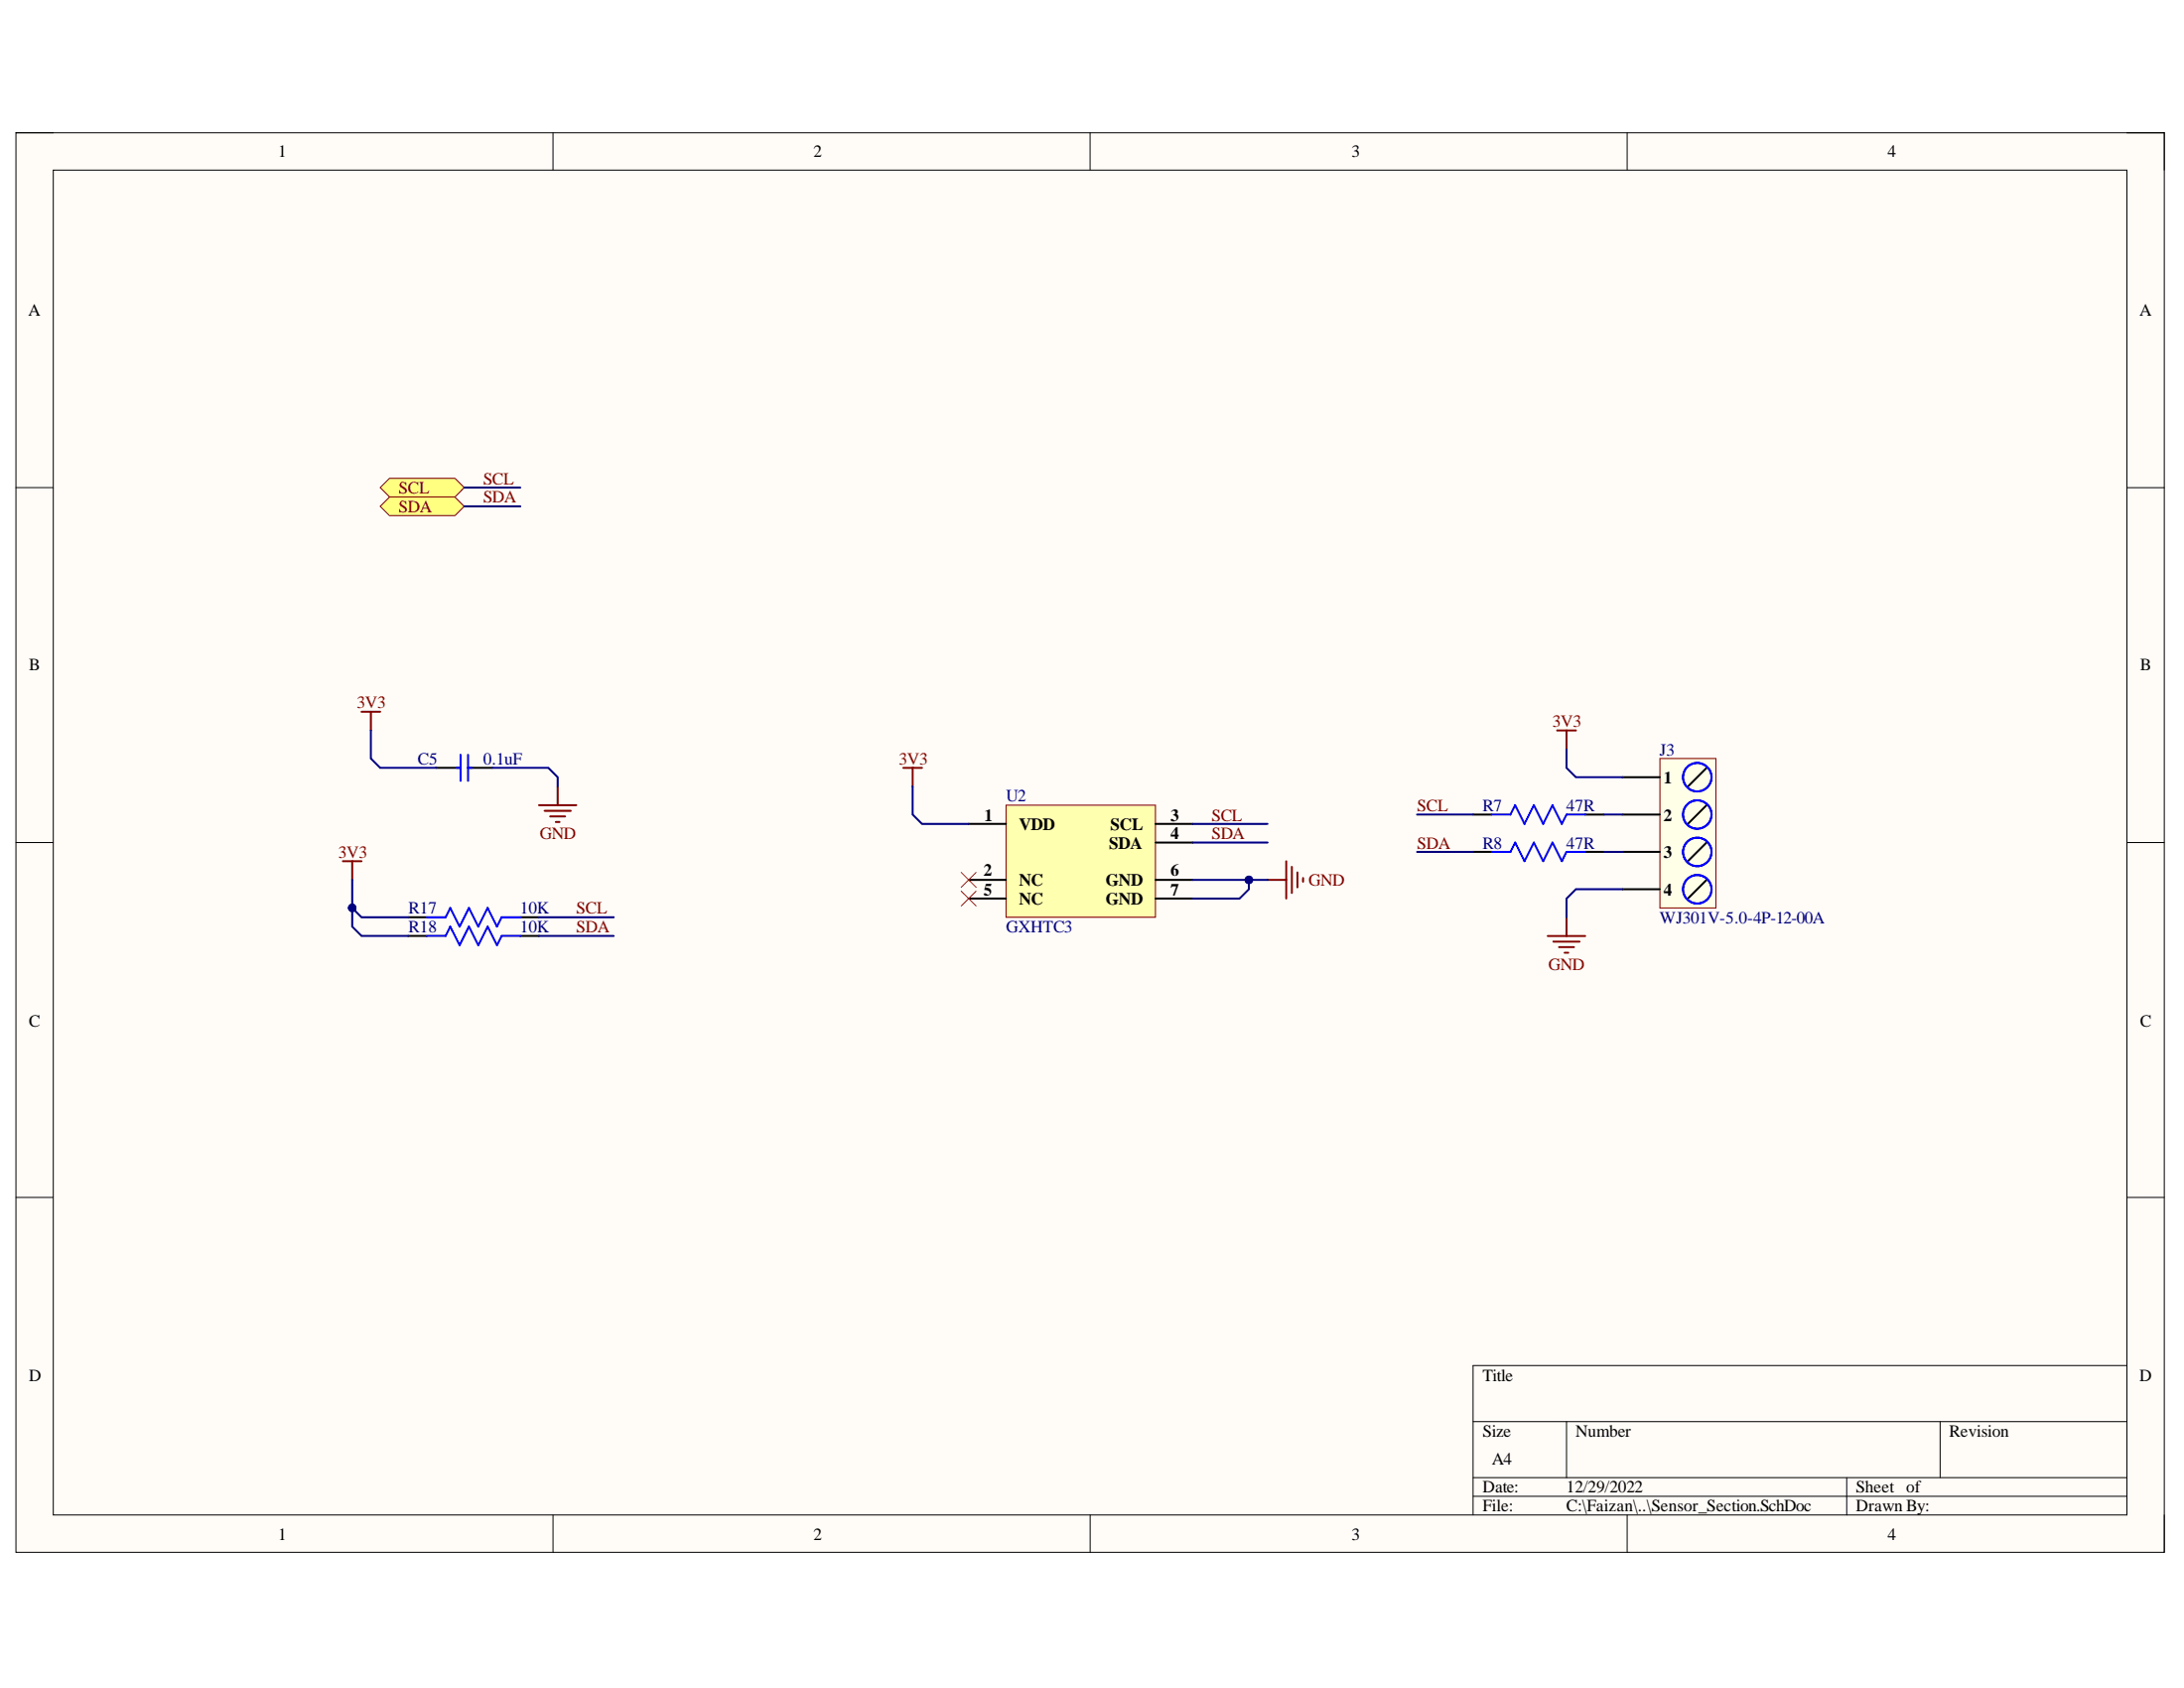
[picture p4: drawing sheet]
<svg xmlns="http://www.w3.org/2000/svg" width="279mm" height="216mm" viewBox="0 0 279 216" stroke-linecap="round" stroke-linejoin="round" font-family="sans-serif">
<path d="M2 17h274.9v181.5h-274.9z" fill-rule="evenodd" fill="#fffcf8"/>
<path d="M2 17h274.9v181.5h-274.9z" fill="none" stroke="#000" stroke-width=".13"/>
<path d="M6.8 21.8h265.3v172h-265.3z" fill-rule="evenodd" fill="#fffcf8"/>
<g fill="none" stroke="#000" stroke-width=".13">
<path d="M2 17h4.8M70.7 17v4.8M139.5 17v4.8M208.2 17v4.8M272.1 17h4.8v4.8M6.8 21.8h265.3v172h-265.3zM2 62.4h4.8M272.1 62.4h4.8M2 107.8h4.8M272.1 107.8h4.8M2 153.2h4.8M272.1 153.2h4.8"/>
<path d="M272.1 174.7h-83.6v19.1M70.8 193.8v4.7M139.5 193.8v4.7M188.5 181.8h83.6M188.5 189h83.6M188.5 191.4h83.6M200.4 181.8v7.2M208.2 193.8v4.7M236.2 189v4.8M248.2 181.8v7.2M276.9 193.8v4.7"/>
</g>
<path d="M115.6 98.2h2.3M116.8 98.2v2.4M162.2 112.5h2.4M164.6 110.2v4.7M165.3 110.9v3.3M166 111.6v1.9M166.7 112.3v.5" fill="none" stroke="#800000" stroke-width=".25"/>
<path d="M128.7 103h19.1v14.3h-19.1z" fill-rule="evenodd" fill="#ffffb0"/>
<path d="M128.7 103h19.1v14.3h-19.1z" fill="none" stroke="#800000" stroke-width=".13"/>
<g fill="none" stroke="#000" stroke-width=".25">
<path d="M55.8 98.2h3.1M59.9 98.2h3.1M52.2 117.3h2.4M52.2 119.7h2.4M66.6 117.3h2.4M66.6 119.7h2.4M123.9 105.4h4.8M123.9 112.5h4.8M123.9 114.9h4.8M147.8 105.4h4.8M147.8 112.5h4.8M147.8 107.8h4.8"/>
<path d="M147.8 114.9h4.8"/>
</g>
<path d="M123 111.6l1.9 1.9M123 114l1.9 1.9M124.9 111.6l-1.9 1.9M124.9 114l-1.9 1.9" fill="none" stroke="#f00" stroke-width=".13"/>
<path d="M58.4 98.2h.5M58.9 96.5v3.4M59.9 96.5v3.4M59.9 98.2h.5M54.6 117.3h2.4l.6-1.2 1.2 2.4 1.2-2.4 1.2 2.4 1.2-2.4 1.2 2.4 .6-1.2h2.4M54.6 119.7h2.4l.6-1.2 1.2 2.4 1.2-2.4 1.2 2.4 1.2-2.4 1.2 2.4 .6-1.2h2.4" fill="none" stroke="#00f" stroke-width=".25"/>
<g fill="none" stroke="#800000" stroke-width=".25">
<path d="M46.3 91h2.3M47.4 91v2.4M199.2 93.4h2.4M200.4 93.4v2.4M43.9 110.2h2.4M45.1 110.2v2.3M69 103h4.7M69.7 103.7h3.3M70.4 104.4h1.9M71.1 105.1h.5M71.3 100.6v2.4M198 119.7h4.8"/>
<path d="M200.4 117.3v2.4M198.7 120.4h3.4M199.4 121.1h2M200.2 121.9h.4"/>
</g>
<path d="M48.6 62.4l1.2-1.2h8.4l1.2 1.2-1.2 1.2h-8.4z" fill-rule="evenodd" fill="#ffff80"/>
<path d="M48.6 62.4l1.2-1.2h8.4l1.2 1.2-1.2 1.2h-8.4z" fill="none" stroke="#800000" stroke-width=".13"/>
<path d="M48.6 64.8l1.2-1.2h8.4l1.2 1.2-1.2 1.2h-8.4z" fill-rule="evenodd" fill="#ffff80"/>
<path d="M48.6 64.8l1.2-1.2h8.4l1.2 1.2-1.2 1.2h-8.4z" fill="none" stroke="#800000" stroke-width=".13"/>
<path d="M188.5 104.2h2.3M188.5 109h2.3M202.8 104.2h2.4M202.8 109h2.4" fill="none" stroke="#000" stroke-width=".25"/>
<path d="M190.8 104.2h2.4l.6-1.2 1.2 2.4 1.2-2.4 1.2 2.4 1.2-2.4 1.2 2.4 .6-1.2h2.4M190.8 109h2.4l.6-1.2 1.2 2.4 1.2-2.4 1.2 2.4 1.2-2.4 1.2 2.4 .6-1.2h2.4" fill="none" stroke="#00f" stroke-width=".25"/>
<path d="M212.4 97h7.1v19.1h-7.1z" fill-rule="evenodd" fill="#ffffe8"/>
<path d="M212.4 97h7.1v19.1h-7.1z" fill="none" stroke="#800000" stroke-width=".13"/>
<path d="M207.6 99.4h4.8M218.3 98.2l-2.4 2.4M207.6 104.2h4.8M207.6 109h4.8M207.6 113.7h4.8M218.3 103l-2.4 2.4M218.3 107.8l-2.4 2.4M218.3 112.5l-2.4 2.4" fill="none" stroke="#000" stroke-width=".25"/>
<g fill="none" stroke="#00f" stroke-width=".25">
<circle cx="217.1" cy="99.4" r="1.82"/>
<circle cx="217.1" cy="104.2" r="1.82"/>
<circle cx="217.1" cy="113.7" r="1.82"/>
<circle cx="217.1" cy="109" r="1.82"/>
</g>
<path d="M162.2 112.5h-2.4v1.2l-1.2 1.2h-6" fill="none" stroke="#000080" stroke-width=".25"/>
<circle cx="159.8" cy="112.5" r=".48" fill="#000080"/>
<circle cx="159.8" cy="112.5" r=".48" fill="none" stroke="#000080" stroke-width=".13"/>
<path d="M152.6 112.5h7.2" fill="none" stroke="#000080" stroke-width=".25"/>
<circle cx="159.8" cy="112.5" r=".48" fill="#000080"/>
<circle cx="159.8" cy="112.5" r=".48" fill="none" stroke="#000080" stroke-width=".13"/>
<path d="M45.1 112.5v3.6l1.2 1.2h5.9M116.8 100.6v3.6l1.1 1.2h6M152.6 105.4h9.6M152.6 107.8h9.6" fill="none" stroke="#000080" stroke-width=".25"/>
<circle cx="45.1" cy="116.1" r=".48" fill="#000080"/>
<circle cx="45.1" cy="116.1" r=".48" fill="none" stroke="#000080" stroke-width=".13"/>
<path d="M45.1 116.1v2.4l1.2 1.2h5.9" fill="none" stroke="#000080" stroke-width=".25"/>
<circle cx="45.1" cy="116.1" r=".48" fill="#000080"/>
<circle cx="45.1" cy="116.1" r=".48" fill="none" stroke="#000080" stroke-width=".13"/>
<path d="M59.4 62.4h7.2M59.4 64.8h7.2M47.4 93.4v3.6l1.2 1.2h7.2M63 98.2h7.1l1.2 1.2v1.2M200.4 95.8v2.4l1.2 1.2h6M69 117.3h9.5M69 119.7h9.5M181.3 104.2h7.2M181.3 109h7.2M205.2 104.2h2.4M205.2 109h2.4M207.6 113.7h-6l-1.2 1.2v2.4" fill="none" stroke="#000080" stroke-width=".25"/>
<g font-size="2.2">
<text x="35.6" y="20.1">1</text>
<text x="104.1" y="20.1">2</text>
<text x="172.9" y="20.1">3</text>
<text x="241.5" y="20.1">4</text>
<text x="3.6" y="40.4">A</text>
<text x="273.7" y="40.4">A</text>
<text x="3.7" y="85.8">B</text>
<text x="273.8" y="85.8">B</text>
<text x="212.8" y="100.2">1</text>
<text x="125.9" y="105">1</text>
<text x="130.4" y="106.2">VDD</text>
<text x="142.1" y="106.2">SCL</text>
<text x="149.7" y="105">3</text>
<text x="149.7" y="107.3">4</text>
<text x="212.8" y="105">2</text>
<text x="125.8" y="112.1">2</text>
<text x="130.4" y="113.3">NC</text>
<text x="141.5" y="113.3">GND</text>
<text x="141.9" y="108.5">SDA</text>
<text x="149.7" y="112.1">6</text>
<text x="212.8" y="109.7">3</text>
<text x="125.8" y="114.5">5</text>
<text x="130.4" y="115.7">NC</text>
<text x="141.5" y="115.7">GND</text>
<text x="149.7" y="114.5">7</text>
<text x="212.8" y="114.5">4</text>
<text x="3.7" y="131.3">C</text>
<text x="273.8" y="131.3">C</text>
<text x="3.7" y="176.7">D</text>
<text x="189.7" y="176.7">Title</text>
<text x="273.7" y="176.7">D</text>
<text x="189.7" y="183.8">Size</text>
<text x="201.6" y="183.8">Number</text>
<text x="249.4" y="183.8">Revision</text>
<text x="189.7" y="190.9">Date:</text>
<text x="190.8" y="187.4">A4</text>
<text x="200.4" y="190.9">12/29/2022</text>
<text x="237.4" y="190.9">Sheet of</text>
<text x="35.6" y="196.9">1</text>
<text x="104.1" y="196.9">2</text>
<text x="172.9" y="196.9">3</text>
<text x="189.7" y="193.3">File:</text>
<text x="200.4" y="193.3">C:\Faizan\..\Sensor_Section.SchDoc</text>
<text x="237.4" y="193.3">Drawn By:</text>
<text x="241.5" y="196.9">4</text>
</g>
<g font-size="2.2" fill="#800000">
<text x="51" y="63.1">SCL</text>
<text x="51" y="65.5">SDA</text>
<text x="61.8" y="62">SCL</text>
<text x="61.8" y="64.3">SDA</text>
<text x="45.7" y="90.6">3V3</text>
<text x="198.6" y="93">3V3</text>
<text x="115" y="97.8">3V3</text>
<text x="69.1" y="107.3">GND</text>
<text x="155" y="105">SCL</text>
<text x="155" y="107.3">SDA</text>
<text x="181.3" y="103.7">SCL</text>
<text x="43.3" y="109.7">3V3</text>
<text x="167.4" y="113.3">GND</text>
<text x="181.3" y="108.5">SDA</text>
<text x="73.7" y="116.9">SCL</text>
<text x="73.7" y="119.3">SDA</text>
<text x="198.1" y="124.1">GND</text>
</g>
<g font-size="2.2" fill="#000080">
<text x="53.4" y="97.8">C5</text>
<text x="61.8" y="97.8">0.1uF</text>
<text x="212.3" y="96.6">J3</text>
<text x="128.7" y="102.5">U2</text>
<text x="189.7" y="103.7">R7</text>
<text x="200.4" y="103.7">47R</text>
<text x="189.7" y="108.5">R8</text>
<text x="200.4" y="108.5">47R</text>
<text x="52.3" y="116.9">R17</text>
<text x="52.3" y="119.3">R18</text>
<text x="66.5" y="116.9">10K</text>
<text x="66.5" y="119.3">10K</text>
<text x="128.7" y="119.3">GXHTC3</text>
<text x="212.3" y="118.1">WJ301V-5.0-4P-12-00A</text>
</g>
</svg>
